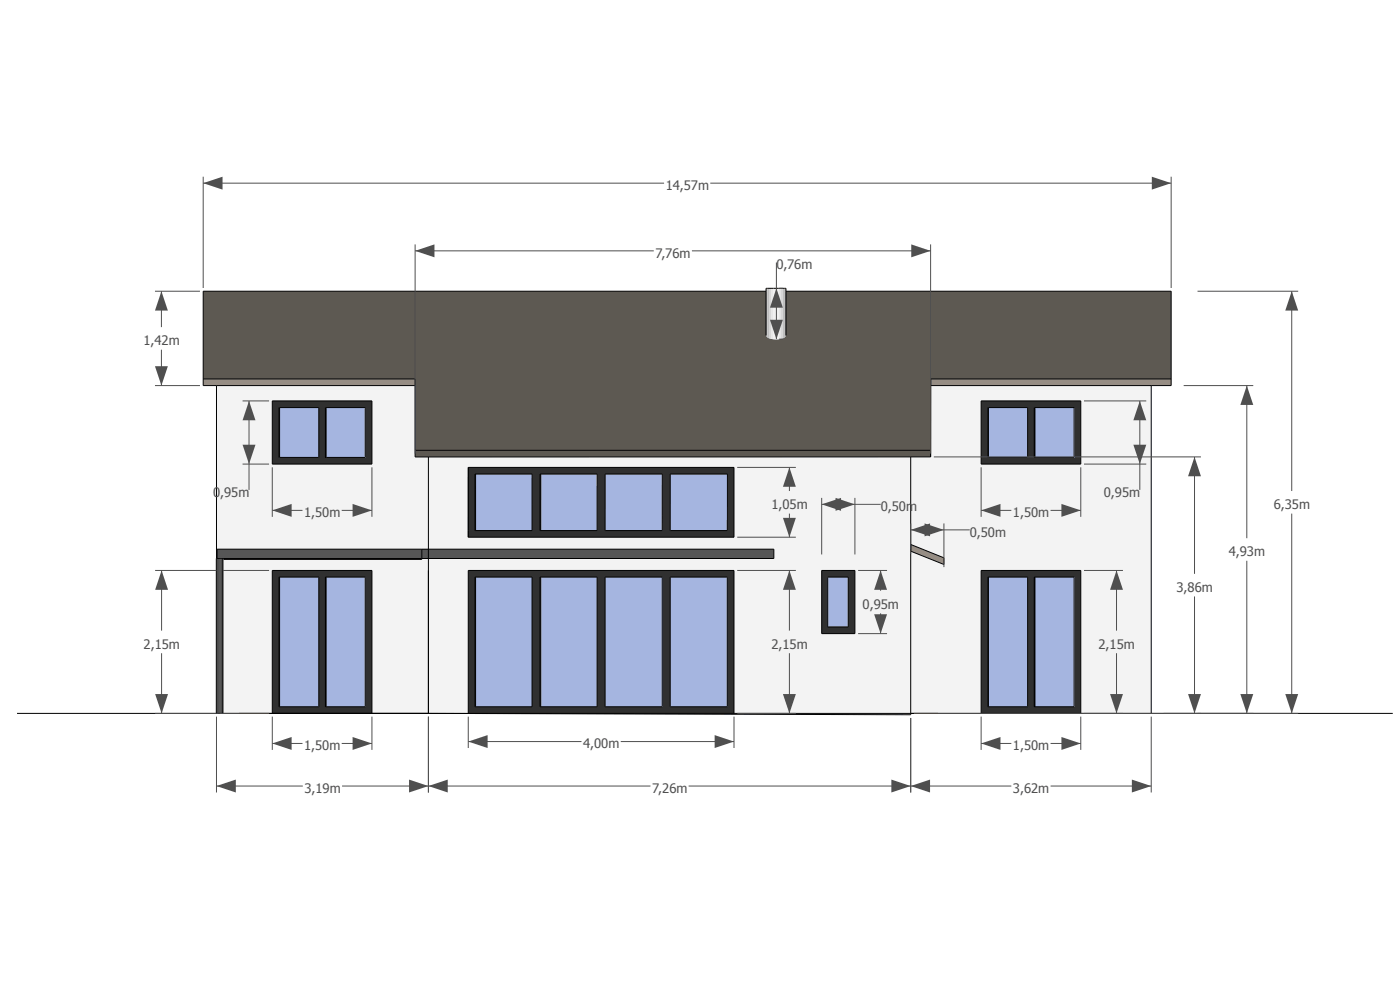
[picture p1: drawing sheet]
<svg xmlns="http://www.w3.org/2000/svg" width="1189mm" height="841mm" viewBox="0 0 1189 841" stroke-linecap="round" stroke-linejoin="round" font-family="sans-serif">
<path d="M651 245v41z" fill="#767676"/>
<path d="M173 247h478v38a8 8 0 0 0 8 3h4a5 5 0 0 0 5-3v-38h327v75h-205v60h-437v-60h-180z" fill="#5d5952"/>
<path d="M651 245h1v41h-1z" fill="#9d9d9d"/>
<path d="M652 245h1v42l-1-1z" fill="#bdbdbd"/>
<path d="M653 245h2v43l-2-1z" fill="#d6d6d6"/>
<path d="M655 245h2v43h-2z" fill="#e6e6e6"/>
<g fill="#f0f0f0">
<path d="M657 245h2v43h-2z"/>
<path d="M659 245h2v43h-2z"/>
</g>
<path d="M661 245h2v43h-2z" fill="#e6e6e6"/>
<path d="M663 245h2v42l-2 1z" fill="#d6d6d6"/>
<path d="M665 245h1v41l-1 1z" fill="#bdbdbd"/>
<path d="M666 245h1v41h-1z" fill="#9d9d9d"/>
<path d="M667 245v41z" fill="#767676"/>
<g fill="#968d84">
<path d="M173 322h180v5h-180z"/>
<path d="M790 322h205v5h-205z"/>
</g>
<path d="M790 327h188v278h-60v-121h-85v121h-60v-217h17zM774 462l-1 6 29 11v-6zM833 340v54h85v-54z" fill="#f3f3f3"/>
<path d="M353 382h437v6h-437z" fill="#5d5952"/>
<g fill="#f3f3f3">
<path d="M364 605h409v2z"/>
<path d="M184 327h169v61h11v78h-180v8zM231 340v54h85v-54z"/>
<path d="M364 388h409v217h-150v-121h-225v121h-34v-131h293v-8h-293zM698 484v54h28v-54zM398 397v59h225v-59z"/>
</g>
<g fill="#303030">
<path d="M398 484h225v121h-225zM403 490v110h49v-110zM459 490v110h48v-110zM514 490v110h48v-110zM569 490v110h49v-110z"/>
<path d="M833 484h85v121h-85zM839 490v110h34v-110zM878 490v110h34v-110z"/>
</g>
<g fill="#565656">
<path d="M184 466h174v8h-174z"/>
<path d="M358 466h6v8h-6z"/>
</g>
<path d="M189 474h1v1h168v-1h6v131h-48v-121h-85v121h-42z" fill="#f3f3f3"/>
<path d="M231 484h85v121h-85zM237 490v110h34v-110zM276 490v110h34v-110z" fill="#303030"/>
<path d="M364 466h293v8h-293z" fill="#565656"/>
<path d="M190 474h168v1h-168z" fill="#cfc298"/>
<path d="M186 474h1v131h-1z" fill="#565656"/>
<path d="M189 474v131" fill="none" stroke="#f3f3f3" stroke-width=".85"/>
<g fill="#525252">
<path d="M187 474h1v131h-1z"/>
<path d="M185 474h1v131h-1z"/>
</g>
<path d="M185 474v131z" fill="#4e4e4e"/>
<path d="M184 474h1v131h-1z" fill="#444"/>
<path d="M189 474v131" fill="none" stroke="#313131" stroke-width=".85"/>
<path d="M189 474v131" fill="none" stroke="#404040" stroke-width=".85"/>
<path d="M188 474h1v131h-1z" fill="#4b4b4b"/>
<path d="M187 474v131z" fill="#565656"/>
<path d="M184 474v131z" fill="#393939"/>
<path d="M774 462l28 11v6l-29-11z" fill="#968d84"/>
<path d="M231 340h85v54h-85zM237 346v42h34v-42zM276 346v42h34v-42z" fill="#303030"/>
<path d="M237 346v42z" fill="#121212"/>
<path d="M237 346h34v42h-34z" fill="#a5b5e0"/>
<path d="M276 346h1v42h-1z" fill="#121212"/>
<path d="M277 346h33v42h-33z" fill="#a5b5e0"/>
<path d="M237 490v110z" fill="#121212"/>
<path d="M237 490h34v110h-34z" fill="#a5b5e0"/>
<path d="M276 490h1v110h-1z" fill="#121212"/>
<path d="M277 490h33v110h-33z" fill="#a5b5e0"/>
<g fill="#303030">
<path d="M698 484h28v54h-28zM703 490v42h17v-42z"/>
<path d="M398 397h225v59h-225zM403 402v48h49v-48zM459 402v48h48v-48zM514 402v48h48v-48zM569 402v48h49v-48z"/>
</g>
<path d="M703 490h17v42h-17z" fill="#a5b5e0"/>
<path d="M403 490h1v110h-1z" fill="#121212"/>
<path d="M404 490h48v110h-48z" fill="#a5b5e0"/>
<path d="M459 490v110z" fill="#121212"/>
<g fill="#a5b5e0">
<path d="M459 490h48v110h-48z"/>
<path d="M514 490h48v110h-48z"/>
<path d="M569 490h49v110h-49z"/>
</g>
<path d="M403 402h1v48h-1z" fill="#121212"/>
<path d="M404 402h48v48h-48z" fill="#a5b5e0"/>
<path d="M459 402v48z" fill="#121212"/>
<g fill="#a5b5e0">
<path d="M459 402h48v48h-48z"/>
<path d="M514 402h48v48h-48z"/>
<path d="M569 402h49v48h-49z"/>
</g>
<path d="M833 340h85v54h-85zM839 346v42h34v-42zM878 346v42h34v-42z" fill="#303030"/>
<path d="M839 346v42z" fill="#121212"/>
<path d="M839 346h34v42h-34z" fill="#a5b5e0"/>
<path d="M878 346h1v42h-1z" fill="#121212"/>
<path d="M879 346h33v42h-33z" fill="#a5b5e0"/>
<path d="M839 490v110z" fill="#121212"/>
<path d="M839 490h34v110h-34z" fill="#a5b5e0"/>
<path d="M878 490h1v110h-1z" fill="#121212"/>
<path d="M879 490h33v110h-33z" fill="#a5b5e0"/>
<g fill="none" stroke="#000" stroke-width=".85">
<path d="M651 247h-478v80h180M668 247h327v80h-205v-5M651 285v-40h17v40M173 322h180v66h437v-66M184 327v147M790 322h205M978 327v278M231 340h85v54h-85zM237 346h34v42h-34zM237 346v42M276 346h34v42h-34zM277 346v42"/>
<path d="M833 340h85v54h-85zM839 346h34v42h-34zM839 346v42M878 346h34v42h-34zM879 346v42M353 382h437M398 397h225v59h-225zM773 388v219l-409-2v-217M398 419h.1M403 402h49v48h-49zM404 402v48M459 402h48v48h-48z"/>
<path d="M459 402v48M514 402h48v48h-48zM569 402h49v48h-49zM398 450h.1M184 474v-8h473v8h-473v131M189 474v131M358 466v9h-168v-1M364 474h.1M774 462l28 11v6l-29-11zM237 490h34v110h-34zM237 490v110M276 490h34v110h-34z"/>
<path d="M277 490v110M403 490h49v110h-49zM404 490v110M459 490h48v110h-48zM459 490v110M514 490h48v110h-48zM569 490h49v110h-49zM698 484h28v54h-28zM703 490h17v42h-17zM839 490h34v110h-34zM839 490v110M878 490h34v110h-34z"/>
<path d="M879 490v110M14 605h1169M231 605v-121h85v121M398 605v-121h225v121M833 605v-121h85v121"/>
</g>
<g fill="none" stroke="#4f4f4f" stroke-width=".85">
<path d="M173 150v94M173 155h391M603 155h392M995 150v94M353 207v178M353 213h202M588 213h202M790 207v178M659 223v65M132 247h38M137 247v31M662 245h3"/>
<path d="M1017 247h86M1097 247v170M137 297v30M662 288h3M132 327h38M1005 327h59M1059 327v130M206 340h23M211 340v76M921 340h53M968 340v76M206 394h23"/>
<path d="M231 397v42M316 397v42M626 397h50M670 397v20M793 388h227M833 397v42M918 397v42M921 394h53M1014 388v99M231 433h26M290 433h26M670 436v20"/>
<path d="M698 423v48M698 428h50M726 423v48M833 433h26M892 433h26M1097 436v169M626 456h50M773 444v26M773 450h51M802 444v37M1059 476v129M132 484h52"/>
<path d="M137 484v51M189 484h40M626 484h50M670 484v51M729 484h24M748 484v17M921 484h33M948 484v51M1014 506v99M729 538h24M748 520v18M137 554v51"/>
<path d="M670 554v51M948 554v51M132 605h52M184 608v65M189 605h40M231 608v28M316 608v28M364 608v65M398 608v27M623 608v27M626 605h50M773 609v64"/>
<path d="M776 605h327M833 608v28M918 608v28M978 608v65M231 631h26M290 631h26M398 629h96M527 629h96M833 631h26M892 631h26M184 667h73M291 667h261"/>
<path d="M585 667h274M892 667h86"/>
</g>
<g fill="#4f4f4f">
<path d="M654 271h11l-6 17z"/>
<path d="M659 245l6 16h-11z"/>
<path d="M948 484l6 17h-11z"/>
<path d="M943 589h11l-6 16z"/>
<path d="M773 667l17-5v11z"/>
<path d="M961 662l17 5-17 6z"/>
<path d="M347 662l17 5-17 6z"/>
<path d="M184 667l16-5v11z"/>
<path d="M364 667l16-5v11z"/>
<path d="M757 662l16 5-16 6z"/>
<path d="M670 484l6 17h-11z"/>
<path d="M665 589h11l-6 16z"/>
<path d="M698 428l16-5v10z"/>
<path d="M710 423l16 5-16 5z"/>
<path d="M748 484l5 17h-11z"/>
<path d="M742 521h11l-5 17z"/>
<path d="M398 629l16-5v11z"/>
<path d="M607 624l16 5-16 6z"/>
<path d="M833 433l17-5v11z"/>
<path d="M901 428l17 5-17 6z"/>
<path d="M1097 247l6 17h-11z"/>
<path d="M1092 589h11l-6 16z"/>
<path d="M137 247l6 17h-11z"/>
<path d="M132 311h11l-6 16z"/>
<path d="M833 631l17-6v11z"/>
<path d="M901 625l17 6-17 5z"/>
<path d="M670 397l6 16h-11z"/>
<path d="M665 439h11l-6 17z"/>
<path d="M231 631l17-6v11z"/>
<path d="M299 625l17 6-17 5z"/>
<path d="M353 213l16-6v11z"/>
<path d="M774 207l16 6-16 5z"/>
<path d="M968 340l6 17h-11z"/>
<path d="M963 377h11l-6 17z"/>
<path d="M137 484l6 17h-11z"/>
<path d="M132 589h11l-6 16z"/>
<path d="M211 340l6 17h-11z"/>
<path d="M206 377h11l-6 17z"/>
<path d="M299 428l17 5-17 6z"/>
<path d="M231 433l17-5v11z"/>
<path d="M173 155l16-5v11z"/>
<path d="M978 150l17 5-17 6z"/>
<path d="M1009 589h11l-6 16z"/>
<path d="M1014 388l6 16h-11z"/>
<path d="M1053 589h11l-5 16z"/>
<path d="M1059 327l5 17h-11z"/>
<path d="M785 444l17 6-17 5z"/>
<path d="M773 450l17-6v11z"/>
</g>
<g font-size="11.1" fill="#4f4f4f">
<text x="565" y="161">14,57m</text>
<text x="557" y="219">7,76m</text>
<text x="659" y="229">0,76m</text>
<text x="122" y="293">1,42m</text>
<text x="181" y="421">0,95m</text>
<text x="937" y="421">0,95m</text>
<text x="655" y="432">1,05m</text>
<text x="748" y="434">0,50m</text>
<text x="1082" y="432">6,35m</text>
<text x="258" y="439">1,50m</text>
<text x="860" y="439">1,50m</text>
<text x="824" y="455">0,50m</text>
<text x="1044" y="472">4,93m</text>
<text x="999" y="502">3,86m</text>
<text x="733" y="517">0,95m</text>
<text x="122" y="551">2,15m</text>
<text x="655" y="551">2,15m</text>
<text x="933" y="551">2,15m</text>
<text x="495" y="635">4,00m</text>
<text x="258" y="637">1,50m</text>
<text x="860" y="637">1,50m</text>
<text x="259" y="673">3,19m</text>
<text x="554" y="673">7,26m</text>
<text x="860" y="673">3,62m</text>
</g>
</svg>
